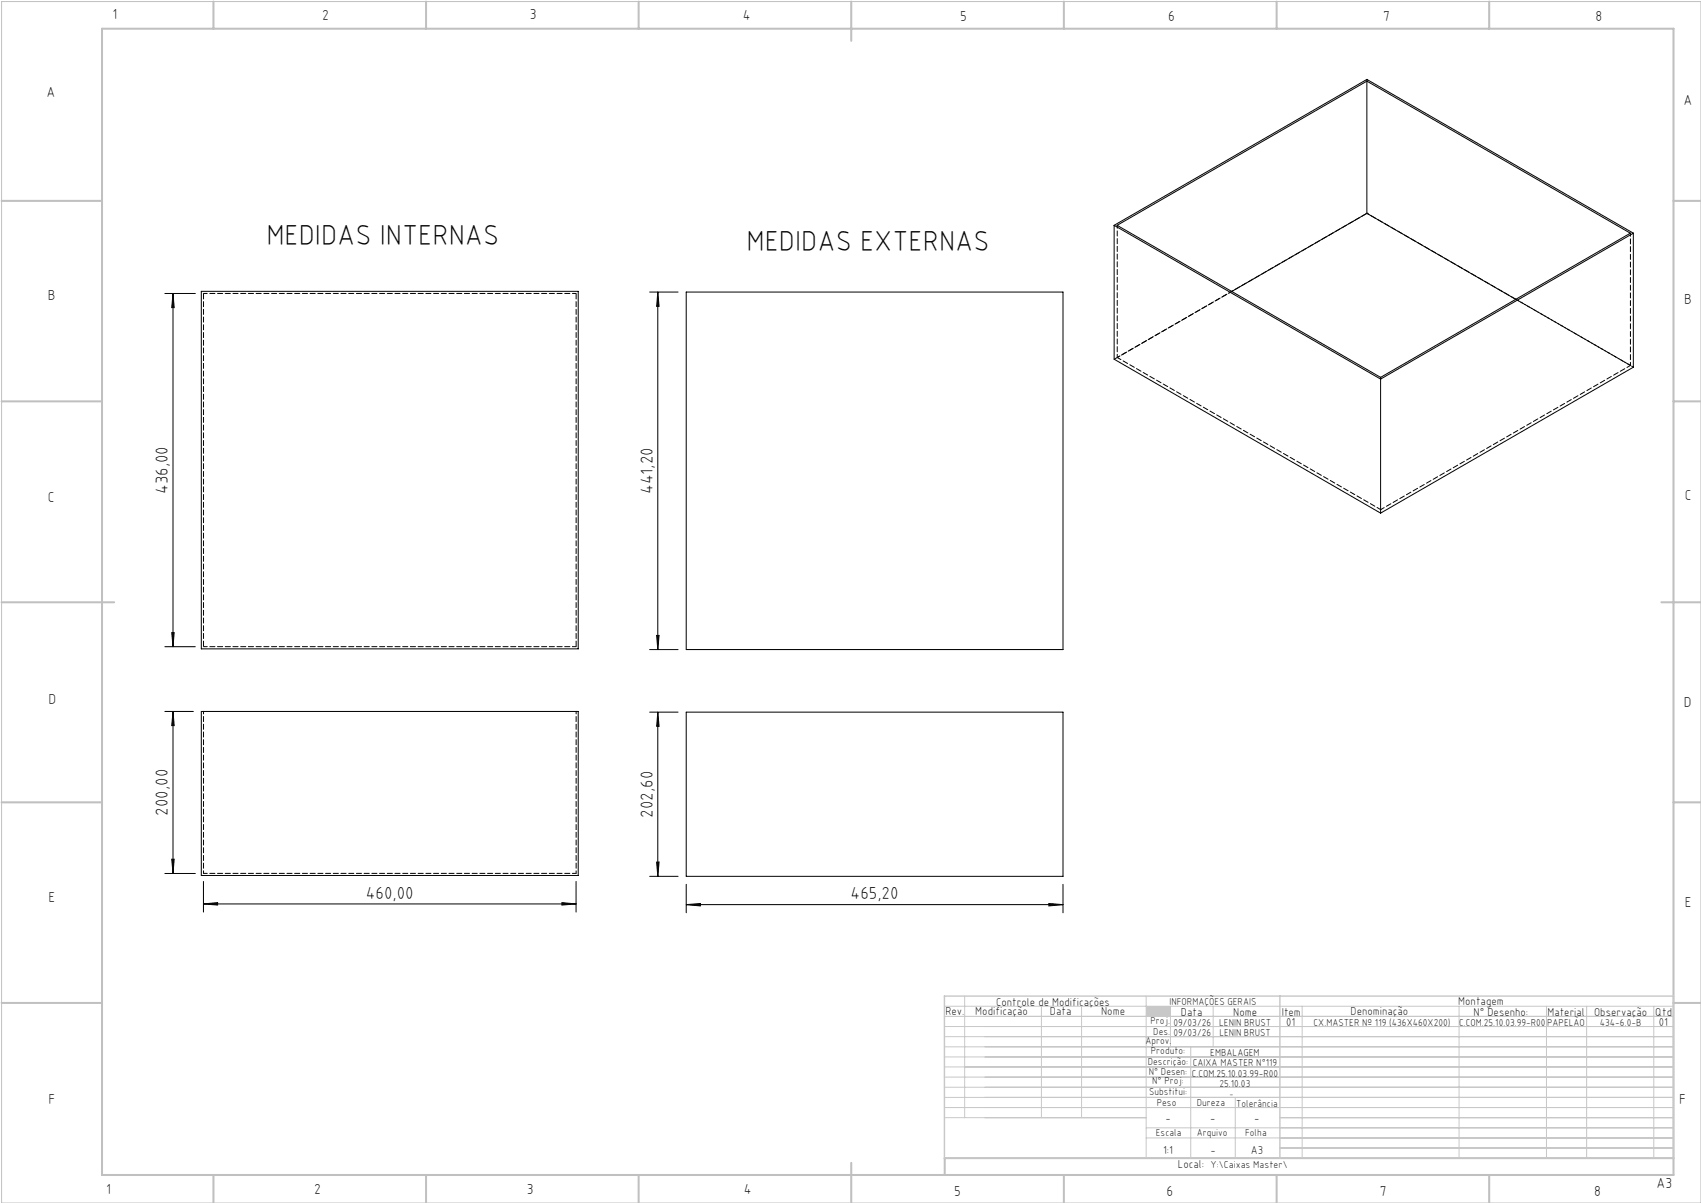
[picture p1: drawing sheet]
<svg xmlns="http://www.w3.org/2000/svg" width="420mm" height="297mm" viewBox="0 0 420 297" stroke-linecap="round" stroke-linejoin="round" font-family="sans-serif">
<path d="M.4 .4h419.6v296.6h-419.6z" fill="none" stroke="#c0c0c0" stroke-width=".25"/>
<g fill="none" stroke="#c0c0c0" stroke-width=".5">
<path d="M25.2 7.1h388v283h-388zM52.7 .4v6.7M105.2 .4v6.7M157.7 .4v6.7M210.2 .4v9.7M262.7 .4v6.7M315.2 .4v6.7M367.7 .4v6.7M.4 49.6h24.8M413.2 49.6h6.8M.4 99.1h24.8M413.2 99.1h6.8"/>
<path d="M.4 148.7h27.8M410.2 148.7h9.8M.4 198.1h24.8M413.2 198.1h6.8M.4 247.6h24.8M413.2 247.6h6.8M52.7 290.1v6.9M105.2 290.1v6.9M157.7 290.1v6.9M210.2 287.1v9.9M262.7 290.1v6.9M315.2 290.1v6.9"/>
<path d="M367.7 290.1v6.9M413.2 285.9h-179.9v4.2"/>
</g>
<g fill="none" stroke="#c3c8d2" stroke-width=".25">
<path d="M233.2 250.9h180M233.2 248.4h180M233.2 253.4h180M233.2 255.9h180M233.2 258.4h180M238.2 245.9v30M257.1 248.4v27.5M267.1 248.4v27.5M283 245.9v40M289 248.4v10M294 258.4v27.5M299.5 248.4v10"/>
<path d="M321.5 248.4v37.5M360.3 248.4v37.5M381.8 248.4v37.5M391.8 248.4v37.5M408.3 248.4v37.5M233.2 260.9h180M233.2 263.4h180M233.2 265.9h180M233.2 268.4h180M233.2 270.9h180M233.2 273.4h180M233.2 275.9h49.8"/>
<path d="M283 278.4h130.2M305 270.9v15M316 275.9h97.2M283 280.9h130.2M316 283.4h97.2"/>
</g>
<path d="M233.2 245.9h180v40h-180zM316 245.9v40" fill="none" stroke="#c3c8d2" stroke-width=".35"/>
<path d="M283 248.4h6v2.5h-6z" fill-rule="evenodd" fill="#c3c8d2"/>
<g fill="none" stroke="#000" stroke-width=".25">
<path d="M337.5 20v32.7M275.1 55.6v33.1l65.8 38M275.1 55.6l65.8 38M275.1 55.6l62.4-36 65.8 38M275.8 55.6l61.7-35.6 65.1 37.6-61.7 35.6zM337.5 52.7l36.8 21.2M337.5 52.7l-33.4 19.3M403.3 57.6l-62.4 36M403.3 57.6v33.1l-62.4 36M40.7 72.5h7.5M42.7 72.5v87.2M42.7 72.5l.3 3.4h-.6z"/>
<path d="M49.7 71.9h93.1v88.3h-93.1zM160.4 72.1h7M162.4 72.1l.3 3.5h-.6zM162.4 72.1v88.3M169.4 72.1h93.1v88.3h-93.1zM340.9 93.6v33.1M40.7 159.7h7.5M42.4 156.2h.6l-.3 3.5zM162.1 156.9h.6l-.3 3.5zM40.7 175.6h7M42.7 175.6l.3 3.5h-.6zM42.7 175.6v40"/>
<path d="M49.7 175.6h93.1v40.5h-93.1zM160.4 160.4h7M160.4 175.8h7M162.4 175.8l.3 3.5h-.6zM162.4 175.8v40.6M169.4 175.8h93.1v40.6h-93.1zM40.7 215.6h7.5M42.4 212.1h.6l-.3 3.5zM50.2 217.6v7.6M142.2 217.6v7.6M160.4 216.4h7M162.1 212.8h.6l-.3 3.6z"/>
<path d="M169.4 218.3v7.1M262.5 218.3v7.1M50.2 223.2l3.5-.4v.6zM50.2 223.2h92M138.7 222.8l3.5 .4-3.5 .2zM169.4 223.3l3.5-.2v.6zM169.4 223.3h93.1M259 223.1l3.5 .2-3.5 .4z"/>
</g>
<g fill="#000">
<path d="M42.4 156.2h.6l-.3 3.5zM42.7 72.5l.3 3.4h-.6zM162.1 156.9h.6l-.3 3.5zM162.4 72.1l.3 3.5h-.6z"/>
<path d="M42.7 175.6l.3 3.5h-.6zM42.4 212.1h.6l-.3 3.5zM162.4 175.8l.3 3.5h-.6zM162.1 212.8h.6l-.3 3.6z"/>
<path d="M50.2 223.2l3.5-.4v.6zM138.7 222.8l3.5 .4-3.5 .2zM169.4 223.3l3.5-.2v.6zM259 223.1l3.5 .2-3.5 .4z"/>
</g>
<path d="M50.3 175.6v40M142.3 175.6v40" fill="none" stroke="#000" stroke-width=".25" stroke-dasharray="1.3 .6" stroke-dashoffset=".6"/>
<path d="M50.3 72.4h92M142.3 159.6h-92M50.3 215.6h92" fill="none" stroke="#000" stroke-width=".25" stroke-dasharray="1.3 .6" stroke-dashoffset=".4"/>
<path d="M337.5 52.7l-62.4 36M142.3 72.4v87.2M50.3 159.6v-87.2" fill="none" stroke="#000" stroke-width=".25" stroke-dasharray="1.3 .6" stroke-dashoffset="-.1"/>
<path d="M337.5 19.6v.4M337.5 52.7h.1M340.9 93.2v.4" fill="none" stroke="#000" stroke-width=".25" stroke-dasharray="1.3 .6"/>
<path d="M275.9 55.6v32.7M402.6 57.6v32.6M304.2 71.9l-28.3 16.4M402.6 90.2l-28.3-16.3" fill="none" stroke="#000" stroke-width=".25" stroke-dasharray="1.3 .6" stroke-dashoffset=".5"/>
<path d="M275.9 88.3l65 37.5" fill="none" stroke="#000" stroke-width=".25" stroke-dasharray="1.3 .6" stroke-dashoffset=".2"/>
<path d="M340.9 125.8l61.7-35.6" fill="none" stroke="#000" stroke-width=".25" stroke-dasharray="1.3 .6" stroke-dashoffset=".3"/>
<path d="M403.3 90.6l-65.8-37.9" fill="none" stroke="#000" stroke-width=".25" stroke-dasharray="1.3 .6" stroke-dashoffset=".8"/>
<g font-size="7.1">
<text x="65.8" y="60.5">MEDIDAS INTERNAS</text>
<text x="184.3" y="62">MEDIDAS EXTERNAS</text>
</g>
<g font-size="4.3">
<text x="41.4" y="122" transform="rotate(-90 41.4 122)">436,00</text>
<text x="161.2" y="122" transform="rotate(-90 161.2 122)">441,20</text>
<text x="41.4" y="201.4" transform="rotate(-90 41.4 201.4)">200,00</text>
<text x="161.2" y="201.8" transform="rotate(-90 161.2 201.8)">202,60</text>
<text x="90.3" y="221.9">460,00</text>
<text x="210" y="222">465,20</text>
</g>
<g font-size="3.6">
<text x="27.8" y="4.8">1</text>
<text x="79.5" y="4.9">2</text>
<text x="130.8" y="4.8">3</text>
<text x="183.4" y="4.9">4</text>
<text x="237.1" y="5.1">5</text>
<text x="288.4" y="5.2">6</text>
<text x="341.5" y="5.1">7</text>
<text x="394" y="5.2">8</text>
<text x="11.5" y="24">A</text>
<text x="415.7" y="25.8">A</text>
<text x="11.8" y="74.1">B</text>
<text x="415.8" y="75.1">B</text>
<text x="11.8" y="124">C</text>
<text x="416" y="123.5">C</text>
<text x="12" y="173.7">D</text>
<text x="415.8" y="174.7">D</text>
<text x="12" y="222.6">E</text>
<text x="416" y="223.9">E</text>
<text x="12" y="272.6">F</text>
<text x="414.6" y="272.6">F</text>
<text x="409" y="293.3">A3</text>
<text x="26.2" y="294.8">1</text>
<text x="77.6" y="294.8">2</text>
<text x="130.1" y="294.8">3</text>
<text x="183.7" y="294.7">4</text>
<text x="235.6" y="295.2">5</text>
<text x="288" y="295.2">6</text>
<text x="340.7" y="295.2">7</text>
<text x="393.6" y="295.2">8</text>
</g>
<g font-size="2.9">
<text x="240.8" y="250.6">Modificação</text>
<text x="259.2" y="250.6">Data</text>
<text x="271.9" y="250.6">Nome</text>
<text x="290.9" y="288.4">Local:</text>
</g>
<g font-size="2.8">
<text x="233.4" y="250.6">Rev.</text>
<text x="246" y="248.4">Controle de Modificações</text>
<text x="291.6" y="250.8">Data</text>
<text x="304.5" y="250.8">Nome</text>
<text x="316.5" y="250.9">Item</text>
<text x="333.5" y="250.5">Denominação</text>
<text x="360.1" y="248.2">Montagem</text>
<text x="363.9" y="250.8">N° Desenho:</text>
<text x="382.1" y="250.8">Material</text>
<text x="393.6" y="250.8">Observação</text>
<text x="408.7" y="250.9">Qtd</text>
<text x="317.6" y="253.3">01</text>
<text x="409.6" y="253.3">01</text>
<text x="287.7" y="276.9">-</text>
<text x="298.8" y="276.9">-</text>
<text x="309.7" y="276.9">-</text>
<text x="287.2" y="284.8">1:1</text>
<text x="298.9" y="284.8">-</text>
<text x="308.8" y="284.8">A3</text>
</g>
<g font-size="2.5">
<text x="288.7" y="248.2">INFORMAÇÕES GERAIS</text>
<text x="282.8" y="257.8">Aprov.</text>
<text x="284.1" y="252.9">Proj.</text>
<text x="284.8" y="255.4">Des.</text>
<text x="289.7" y="255.8">09/03/26</text>
<text x="289.7" y="253.3">09/03/26</text>
<text x="301" y="253.3">LENIN BRUST</text>
<text x="301.1" y="255.8">LENIN BRUST</text>
<text x="324.3" y="253.3">CX.MASTER Nº 119 (436X460X200)</text>
<text x="360.3" y="253.3">C.COM.25.10.03.99-R00</text>
<text x="382" y="253.3">PAPELÃO</text>
<text x="395" y="253.3">434-6.0-B</text>
<text x="283.4" y="262.9">Descrição:</text>
<text x="284.2" y="260.3">Produto:</text>
<text x="294.5" y="263.3">CAIXA MASTER N°119</text>
<text x="298.8" y="260.7">EMBALAGEM</text>
<text x="283.7" y="265.4">N° Desen:</text>
<text x="284.5" y="267.7">N° Proj:</text>
<text x="294.3" y="265.9">C.COM.25.10.03.99-R00</text>
<text x="301.1" y="268.3">25.10.03</text>
<text x="283.7" y="270.4">Substitui:</text>
<text x="285.6" y="273">Peso</text>
<text x="295.5" y="273">Dureza</text>
<text x="305.2" y="273.3">Tolerância</text>
<text x="285.4" y="280.4">Escala</text>
<text x="295.5" y="280.4">Arquivo</text>
<text x="307.5" y="280.4">Folha</text>
<text x="298.9" y="288.4">Y:\Caixas Master\</text>
</g>
<text font-size="2.1" x="303.5" y="270.9">-</text>
</svg>
